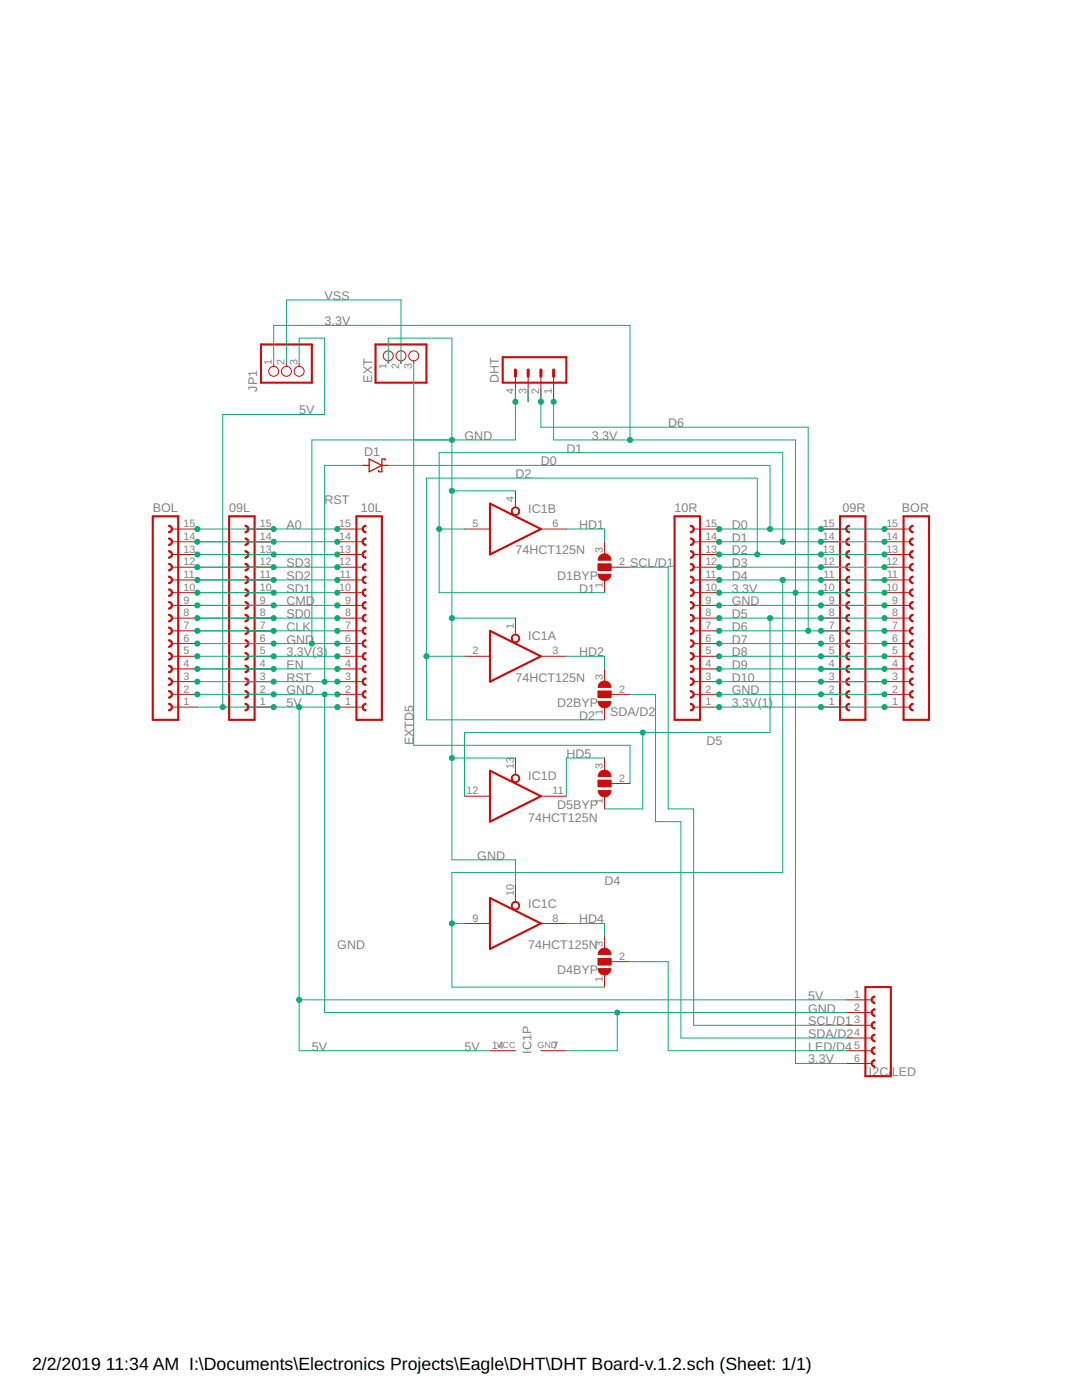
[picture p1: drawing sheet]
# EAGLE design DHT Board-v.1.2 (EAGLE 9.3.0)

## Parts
09L  15  FE15-1  [FE15]
09R  15  FE15-1  [FE15]
10L  15  FE15-1  [FE15]
10R  15  FE15-1  [FE15]
BOL  15  FE15-1  [FE15]
BOR  15  FE15-1  [FE15]
D1  BAT43  BAT42  [DO35-10]
D1BYP  SJ2W  [SJ_2]
D2BYP  SJ2W  [SJ_2]
D4BYP  SJ2W  [SJ_2]
D5BYP  SJ2W  [SJ_2]
DHT  MA04-1  [MA04-1]
EXT  PINHD-1X3/90  [1X03/90]
I2C/LED  FE06-1  [FE06]
IC1  74HCT125N  [DIL14]
JP1  PINHD-1X3  [1X03]

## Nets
3.3V: 09R.10 10R.10 BOR.10 DHT.1 I2C/LED.6 JP1.1
3.3V(1): 09R.1 10R.1 BOR.1
3.3V(3): 09L.5 10L.5 BOL.5
5V: 09L.1 10L.1 BOL.1 I2C/LED.1 IC1.14(P:VCC) JP1.3
A0: 09L.15 10L.15 BOL.15
CLK: 09L.7 10L.7 BOL.7
CMD: 09L.9 10L.9 BOL.9
D0: 09R.15 10R.15 BOR.15 D1.C
D1: 09R.14 10R.14 BOR.14 D1BYP.1 IC1.5(B:I)
D2: 09R.13 10R.13 BOR.13 D2BYP.1 IC1.2(A:I)
D3: 09R.12 10R.12 BOR.12
D4: 09R.11 10R.11 BOR.11 D4BYP.1 IC1.9(C:I)
D5: 09R.8 10R.8 BOR.8 D5BYP.1 IC1.12(D:I)
D6: 09R.7 10R.7 BOR.7 DHT.2
D7: 09R.6 10R.6 BOR.6
D8: 09R.5 10R.5 BOR.5
D9: 09R.4 10R.4 BOR.4
D10: 09R.3 10R.3 BOR.3
EN: 09L.4 10L.4 BOL.4
EXTD5: D5BYP.2 EXT.3
GND: 09L.2 09L.6 09R.2 09R.9 10L.2 10L.6 10R.2 10R.9 BOL.2 BOL.6 BOR.2 BOR.9 DHT.4 EXT.1 I2C/LED.2 IC1.1(A:OE) IC1.4(B:OE) IC1.7(P:GND) IC1.10(C:OE) IC1.13(D:OE)
HD1: D1BYP.3 IC1.6(B:O)
HD2: D2BYP.3 IC1.3(A:O)
HD4: D4BYP.3 IC1.8(C:O)
HD5: D5BYP.3 IC1.11(D:O)
LED/D4: D4BYP.2 I2C/LED.5
N$1: DHT.3
N$10: 09L.14 10L.14 BOL.14
N$11: 09L.13 10L.13 BOL.13
RST: 09L.3 10L.3 BOL.3 D1.A
SCL/D1: D1BYP.2 I2C/LED.3
SD0: 09L.8 10L.8 BOL.8
SD1: 09L.10 10L.10 BOL.10
SD2: 09L.11 10L.11 BOL.11
SD3: 09L.12 10L.12 BOL.12
SDA/D2: D2BYP.2 I2C/LED.4
VSS: EXT.2 JP1.2
